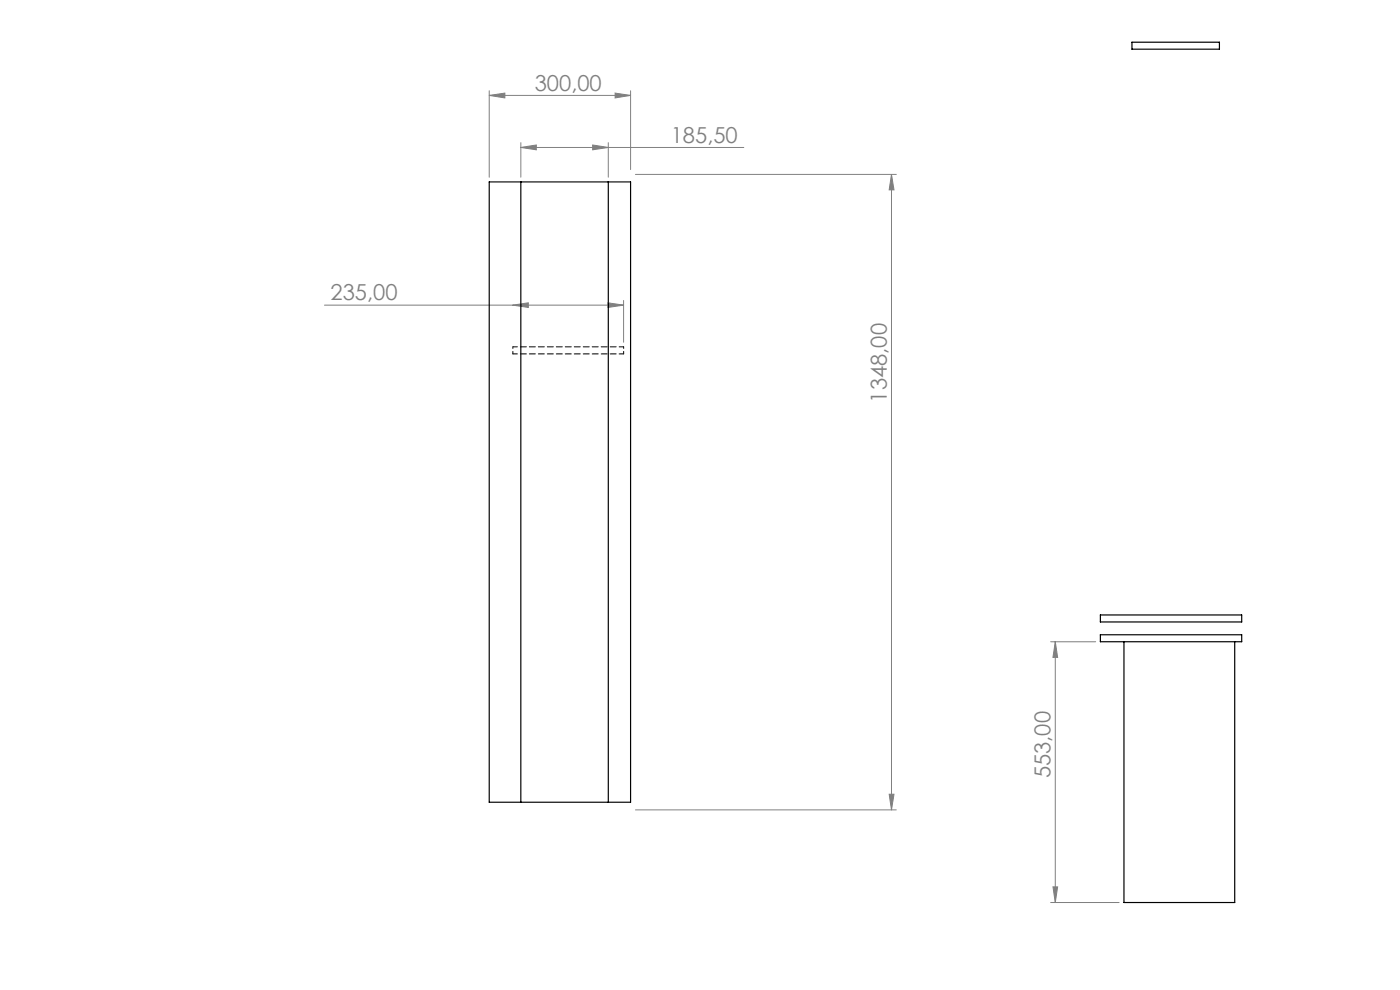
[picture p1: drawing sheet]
<svg xmlns="http://www.w3.org/2000/svg" width="297mm" height="210mm" viewBox="0 0 297 210" stroke-linecap="round" stroke-linejoin="round" font-family="sans-serif">
<g fill="none" stroke="#808080" stroke-width=".21">
<path d="M103.8 19.3v18.3M130.5 19.7l3.3 .5-3.3 .6zM133.8 19.3v16.7M103.8 20.2l3.3-.5v1.1zM103.8 20.2h30M110.5 31.3l3.3-.5v1zM110.5 30.3v7.3M110.5 31.3h47.3M125.7 30.8l3.3 .5-3.3 .5zM129 30.3v7.3M134.8 37h55.3M189.1 37l.6 3.3h-1.1z"/>
<path d="M189.1 37v134.8M68.8 64.7h63.5M108.8 64.7l3.3-.5v1zM129 64.2l3.3 .5-3.3 .5zM132.3 63.7v8.9M222.9 136.1h9.5M223.9 136.1l.5 3.3h-1zM223.9 136.1v55.3M134.8 171.8h55.3M188.6 168.5h1.1l-.6 3.3zM222.9 191.4h14.5M223.4 188.1h1l-.5 3.3z"/>
</g>
<g fill="#808080">
<path d="M125.7 30.8l3.3 .5-3.3 .5zM110.5 31.3l3.3-.5v1z"/>
<path d="M103.8 20.2l3.3-.5v1.1zM130.5 19.7l3.3 .5-3.3 .6z"/>
<path d="M188.6 168.5h1.1l-.6 3.3zM189.1 37l.6 3.3h-1.1zM223.4 188.1h1l-.5 3.3zM223.9 136.1l.5 3.3h-1z"/>
<path d="M108.8 64.7l3.3-.5v1zM129 64.2l3.3 .5-3.3 .5z"/>
</g>
<path d="M240.1 9h18.6v1.4h-18.6zM103.8 38.6h30v131.6h-30zM110.5 38.6v131.6M129 38.6v131.6M233.4 130.4h30v1.5h-30zM233.4 134.6h30v1.5h-30zM238.4 136.1v55.3h23.5v-55.3" fill="none" stroke="#000" stroke-width=".25"/>
<path d="M132.3 75.1h-23.5M132.3 73.6h-23.5" fill="none" stroke="#000" stroke-width=".21" stroke-dasharray="1.3 .6" stroke-dashoffset=".3"/>
<path d="M108.8 75.1v-1.5M132.3 75.1v-1.5" fill="none" stroke="#000" stroke-width=".21" stroke-dasharray="1.3 .6" stroke-dashoffset=".8"/>
<g font-size="4.7" fill="#808080">
<text x="113.5" y="19.2">300,00</text>
<text x="142.3" y="30.2">185,50</text>
<text x="70.1" y="63.7">235,00</text>
<text x="188.1" y="85.4" transform="rotate(-90 188.1 85.4)">1348,00</text>
<text x="222.9" y="165.1" transform="rotate(-90 222.9 165.1)">553,00</text>
</g>
</svg>
